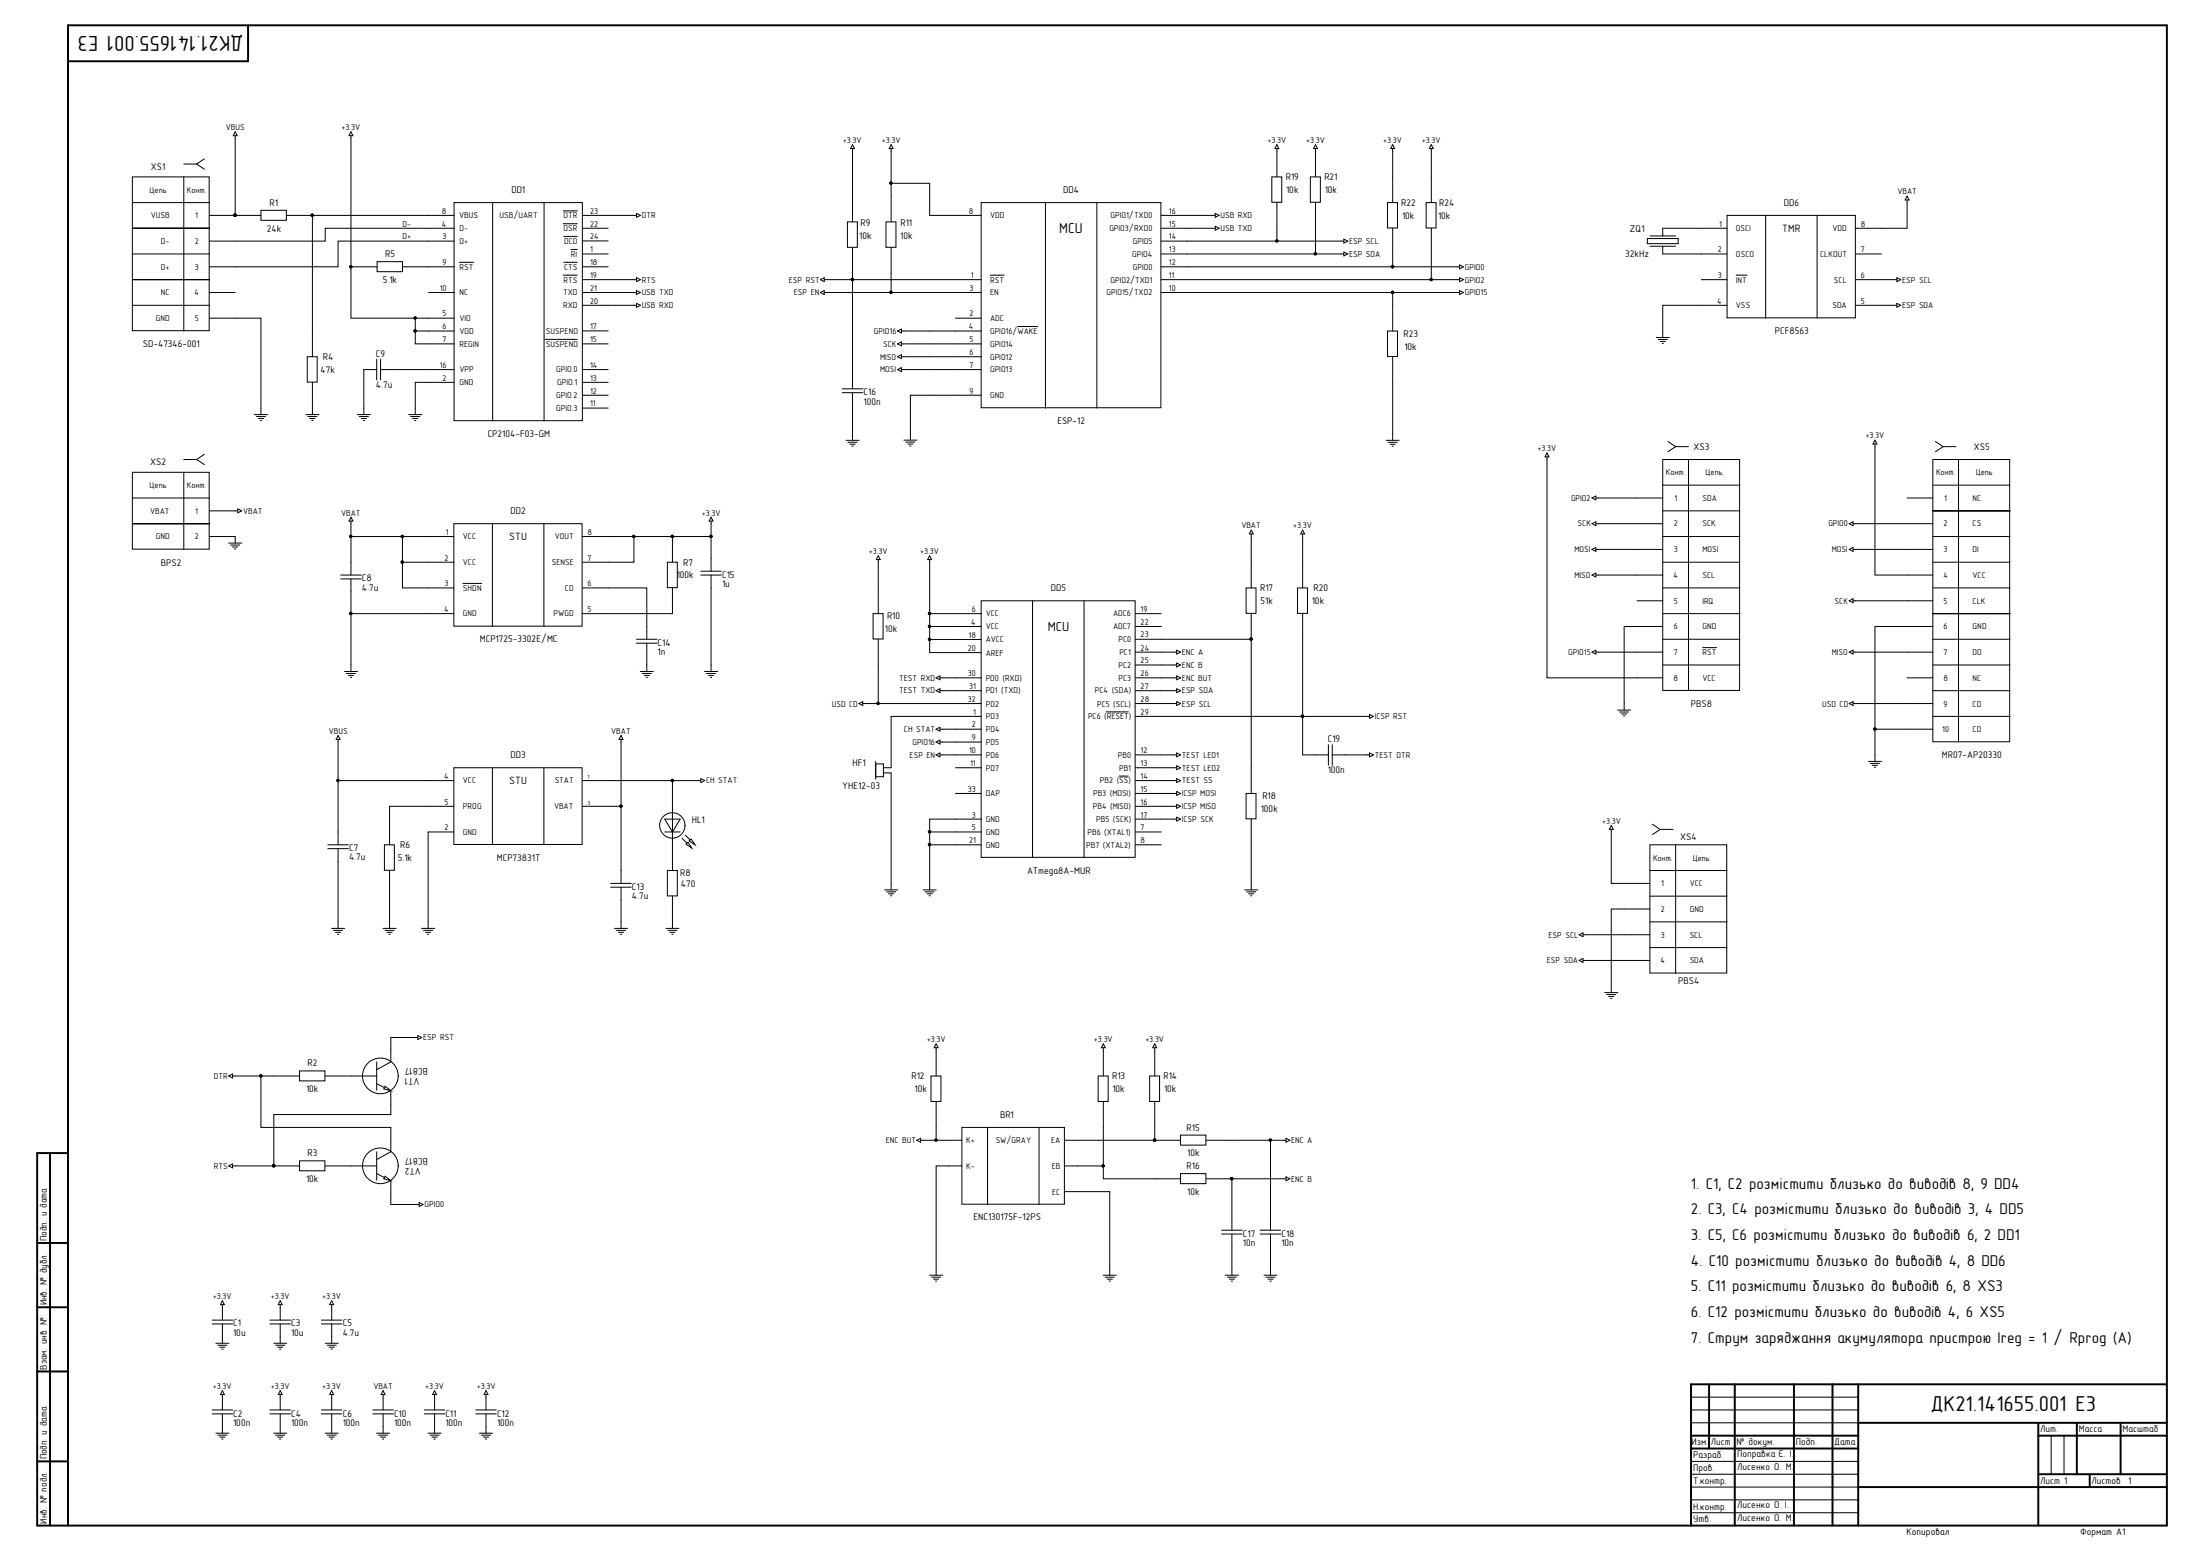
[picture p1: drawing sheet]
# Altium schematic sheet ESP_SCH.SchDoc
size 840 x 594 mm; SheetNumber: 1; SheetTotal: 1; PageSetup: Record=PageOptions¦CenterHorizontal=False¦CenterVertical=False¦PrintScale=0.33¦XCorrection=0.00¦YCorrection=0.00¦PrintKind=1¦BorderSize=5000000¦LeftOffset=0¦BottomOffset=0¦Orientation=2¦PaperLength=1000¦PaperWidth=1000¦Scale=100¦PaperSource=15¦PrintQuality=600¦MediaType=1¦DitherType=10¦PrintScaleMode=1¦PaperKind=Letter¦PaperIndex=1; ЕСКД: 2.104-2006

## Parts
BR1  ENC130175F-12PS  [ENCODER_LED_2]
C1  value 10u  [RES0603]  (hidden comment: C0805)
C2  value 100n  [RES0603]  (hidden comment: C0805)
C3  value 10u  [RES0603]  (hidden comment: C0805)
C4  value 100n  [RES0603]  (hidden comment: C0805)
C5  value 4.7u  [RES0603]  (hidden comment: C0805)
C6  value 100n  [RES0603]  (hidden comment: C0805)
C7  value 4.7u  [RES0603]  (hidden comment: C0805)
C8  value 4.7u  [RES0603]  (hidden comment: C0805)
C9  value 4.7u  [RES0603]  (hidden comment: C0805)
C10  value 100n  [RES0603]  (hidden comment: C0805)
C11  value 100n  [RES0603]  (hidden comment: C0805)
C12  value 100n  [RES0603]  (hidden comment: C0805)
C13  value 4.7u  [RES0603]  (hidden comment: C0805)
C14  value 1n  [RES0603]  (hidden comment: C0805)
C15  value 1u  [RES0603]  (hidden comment: C0805)
C16  value 100n  [RES0603]  (hidden comment: C0805)
C17  value 10n  [RES0603]  (hidden comment: C0805)
C18  value 10n  [RES0603]  (hidden comment: C0805)
C19  value 100n  [RES0603]  (hidden comment: C0805)
DD1  CP2104-F03-GM  [SLAB-QFN-24-2675x2675TP_M]
DD2  MCP1725-3302E/MC  [SOIC127P600X175-8N]
DD3  MCP73831T  [SOT95P270X145-5N]
DD4  ESP-12  [ESP_12_E]
DD5  ATmega8A-MUR  [QFN127P600-8N]
DD6  PCF8563  [SOIC8]
HF1  YHE12-03  [PCBComponent_1]
HL1  (no value)  [RES0603]
R1  value 24k  [RES0603]  (hidden comment: R0805)
R2  value 10k  [RES0603]  (hidden comment: R0805)
R3  value 10k  [RES0603]  (hidden comment: R0805)
R4  value 47k  [RES0603]  (hidden comment: R0805)
R5  value 5.1k  [RES0603]  (hidden comment: R0805)
R6  value 5.1k  [RES0603]  (hidden comment: R0805)
R7  value 100k  [RES0603]  (hidden comment: R0805)
R8  value 470  [RES0603]  (hidden comment: R0805)
R9  value 10k  [RES0603]  (hidden comment: R0805)
R10  value 10k  [RES0603]  (hidden comment: R0805)
R11  value 10k  [RES0603]  (hidden comment: R0805)
R12  value 10k  [RES0603]  (hidden comment: R0805)
R13  value 10k  [RES0603]  (hidden comment: R0805)
R14  value 10k  [RES0603]  (hidden comment: R0805)
R15  value 10k  [RES0603]  (hidden comment: R0805)
R16  value 10k  [RES0603]  (hidden comment: R0805)
R17  value 51k  [RES0603]  (hidden comment: R0805)
R18  value 100k  [RES0603]  (hidden comment: R0805)
R19  value 10k  [RES0603]  (hidden comment: R0805)
R20  value 10k  [RES0603]  (hidden comment: R0805)
R21  value 10k  [RES0603]  (hidden comment: R0805)
R22  value 10k  [RES0603]  (hidden comment: R0805)
R23  value 10k  [RES0603]  (hidden comment: R0805)
R24  value 10k  [RES0603]  (hidden comment: R0805)
VT1  BC817  [SOT95P245X110-3N]
VT2  BC817  [SOT95P245X110-3N]
XS1  SD-47346-001  [USB-MICROB]
XS2  BPS2  [PCBComponent_1 - duplicate]
XS3  PBS8  [RFID-RC522]
XS4  PBS4  [SSD]
XS5  MR07-AP20330  [MICROSD Slot]
ZQ1  32kHz  [PCBComponent_1 - duplicate1]

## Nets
+3.3V: C1.1 C2.1 C3.1 C4.1 C5.1 C6.1 C11.1 C12.1 C15.1 DD1.5(VIO) DD1.6(VDD) DD1.7(REGIN) DD2.7(SENSE) DD2.8(VOUT) DD4.8(VDD) DD5.4(VCC) DD5.6(VCC) DD5.18(AVCC) DD5.20(AREF) R5.1(Terminal_A) R7.2(Terminal_B) R9.2(Terminal_B) R10.2(Terminal_B) R11.2(Terminal_B) R12.2(Terminal_B) R13.2(Terminal_B) R14.2(Terminal_B) R19.2(Terminal_B) R20.2(Terminal_B) R21.2(Terminal_B) R22.2(Terminal_B) R24.2(Terminal_B) XS3.8(VCC) XS4.1(VCC) XS5.4(VCC)
CH STAT: DD3.1(STAT) DD5.2(PD4) HL1.1(A)
DTR: DD1.23(~{DTR}) R2.2(Terminal_B) VT2.3(K)
ENC A: C18.1 DD5.24(PC1) R15.2(Terminal_B)
ENC B: C17.1 DD5.25(PC2) R16.2(Terminal_B)
ENC BUT: BR1.K+ DD5.26(PC3) R12.1(Terminal_A)
ESP EN: DD4.3(EN) DD5.10(PD6) R11.1(Terminal_A)
ESP RST: C16.1 DD4.1(~{RST}) R9.1(Terminal_A) VT1.3(K)
ESP SCL: DD4.14(GPIO5) DD5.28(PC5_(SCL)) DD6.6(SCL) R19.1(Terminal_A) XS4.3(SCL)
ESP SDA: DD4.13(GPIO4) DD5.27(PC4_(SDA)) DD6.5(SDA) R21.1(Terminal_A) XS4.4(SDA)
GND: BR1.EC BR1.K- C1.2 C2.2 C3.2 C4.2 C5.2 C6.2 C7.2 C8.2 C9.2 C10.2 C11.2 C12.2 C13.2 C14.2 C15.2 C16.2 C17.2 C18.2 DD1.2(GND) DD2.4(GND) DD3.2(GND) DD4.9(GND) DD5.3(GND) DD5.5(GND) DD5.21(GND) DD6.4(VSS) HF1.1(Terminal_A) R4.1(Terminal_A) R6.1(Terminal_A) R8.1(Terminal_A) R18.1(Terminal_A) R23.1(Terminal_A) XS1.5(GND) XS2.2(GND) XS3.6(GND) XS4.2(GND) XS5.6(GND) XS5.10(CD)
GPIO0: DD4.12(GPIO0) R22.1(Terminal_A) VT2.2(E) XS5.2(CS)
GPIO2: DD4.11(GPIO2/TXD1) R24.1(Terminal_A) XS3.1(SDA)
GPIO15: DD4.10(GPIO15/TXD2) R23.2(Terminal_B) XS3.7(~{RST})
GPIO16: DD4.4(GPIO16/~{WAKE}) DD5.9(PD5)
ICSP MISO: DD5.16(PB4_(MISO))
ICSP MOSI: DD5.15(PB3_(MOSI))
ICSP RST: C19.1 DD5.29(PC6_(~{RESET})) R20.1(Terminal_A)
ICSP SCK: DD5.17(PB5_(SCK))
MISO: DD4.6(GPIO12) XS3.4(SCL) XS5.7(DO)
MOSI: DD4.7(GPIO13) XS3.3(MOSI) XS5.3(DI)
RTS: DD1.19(~{RTS}) R3.2(Terminal_B) VT1.2(E)
SCK: DD4.5(GPIO14) XS3.2(SCK) XS5.5(CLK)
TEST DTR: C19.2
TEST LED1: DD5.12(PB0)
TEST LED2: DD5.13(PB1)
TEST RXD: DD5.30(PD0_(RXD))
TEST SS: DD5.14(PB2_(~{SS}))
TEST TXD: DD5.31(PD1_(TXD))
USB RXD: DD1.20(RXD) DD4.16(GPIO1/TXD0)
USB TXD: DD1.21(TXD) DD4.15(GPIO3/RXD0)
USD CD: DD5.32(PD2) R10.1(Terminal_A) XS5.9(CD)
VBAT: C8.1 C10.1 C13.1 DD2.1(VCC) DD2.2(VCC) DD2.3(~{SHDN}) DD3.3(VBAT) DD6.8(VDD) R17.2(Terminal_B) XS2.1(VBAT)
VBUS: C7.1 DD3.4(VCC) R1.2(Terminal_B) XS1.1(VUSB)
D+: DD1.3(D+) XS1.3(D+)
D-: DD1.4(D-) XS1.2(D-)
NetBR1_EA: BR1.EA R14.1(Terminal_A) R15.1(Terminal_A)
NetBR1_EB: BR1.EB R13.1(Terminal_A) R16.1(Terminal_A)
NetC9_1: C9.1 DD1.16(VPP)
NetC14_1: C14.1 DD2.6(CD)
NetDD1_8: DD1.8(VBUS) R1.1(Terminal_A) R4.2(Terminal_B)
NetDD1_9: DD1.9(~{RST}) R5.2(Terminal_B)
NetDD2_5: DD2.5(PWGD) R7.1(Terminal_A)
NetDD3_5: DD3.5(PROG) R6.2(Terminal_B)
NetDD5_1: DD5.1(PD3) HF1.2(Terminal_B)
NetDD5_23: DD5.23(PC0) R17.1(Terminal_A) R18.2(Terminal_B)
NetDD6_1: DD6.1(OSCI) ZQ1.1
NetDD6_2: DD6.2(OSCO) ZQ1.2
NetHL1_2: HL1.2(K) R8.2(Terminal_B)
NetR2_1: R2.1(Terminal_A) VT1.1(B)
NetR3_1: R3.1(Terminal_A) VT2.1(B)

Not connected (* = marked no-connect by the designer): DD1 1(~{RI}) 10(NC) 11(GPIO.3) 12(GPIO.2) 13(GPIO.1) 14(GPIO.0) 15(~{SUSPEND}) 17(SUSPEND) 18(~{CTS}) 22(~{DSR}) 24(~{DCD}); DD4 2(ADC); DD5 7(PB6_(XTAL1)) 8(PB7_(XTAL2)) 11(PD7) 19(ADC6) 22(ADC7) 33(DAP); DD6 3(~{INT}) 7(CLKOUT); XS1 4(NC); XS3 5(IRQ); XS5 1(NC) 8(NC)

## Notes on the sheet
- ДК21.468213.001 Е3
- 1. C1, C2 розмістити близько до виводів 8, 9 DD4
- 2. C3, C4 розмістити близько до виводів 3, 4 DD5
- 3. C5, C6 розмістити близько до виводів 6, 2 DD1
- 4. C10 розмістити близько до виводів 4, 8 DD6
- 5. C11 розмістити близько до виводів 6, 8 XS3
- 6. C12 розмістити близько до виводів 4, 6 XS5
- 7. Струм заряджання акумулятора пристрою Ireg = 1 / Rprog (A)
- Поправка Є. І.
- Адаменко І.О.
- Портативний пристрій безконтактної реєстрації перепусток на базі Wi-Fi SoC ESP8266.
  Схема електрична принципова
- Лисенко О. І.
- НТУУ "КПІ" ФЕЛ, гр. ДК-21
- Лисенко О. М.
